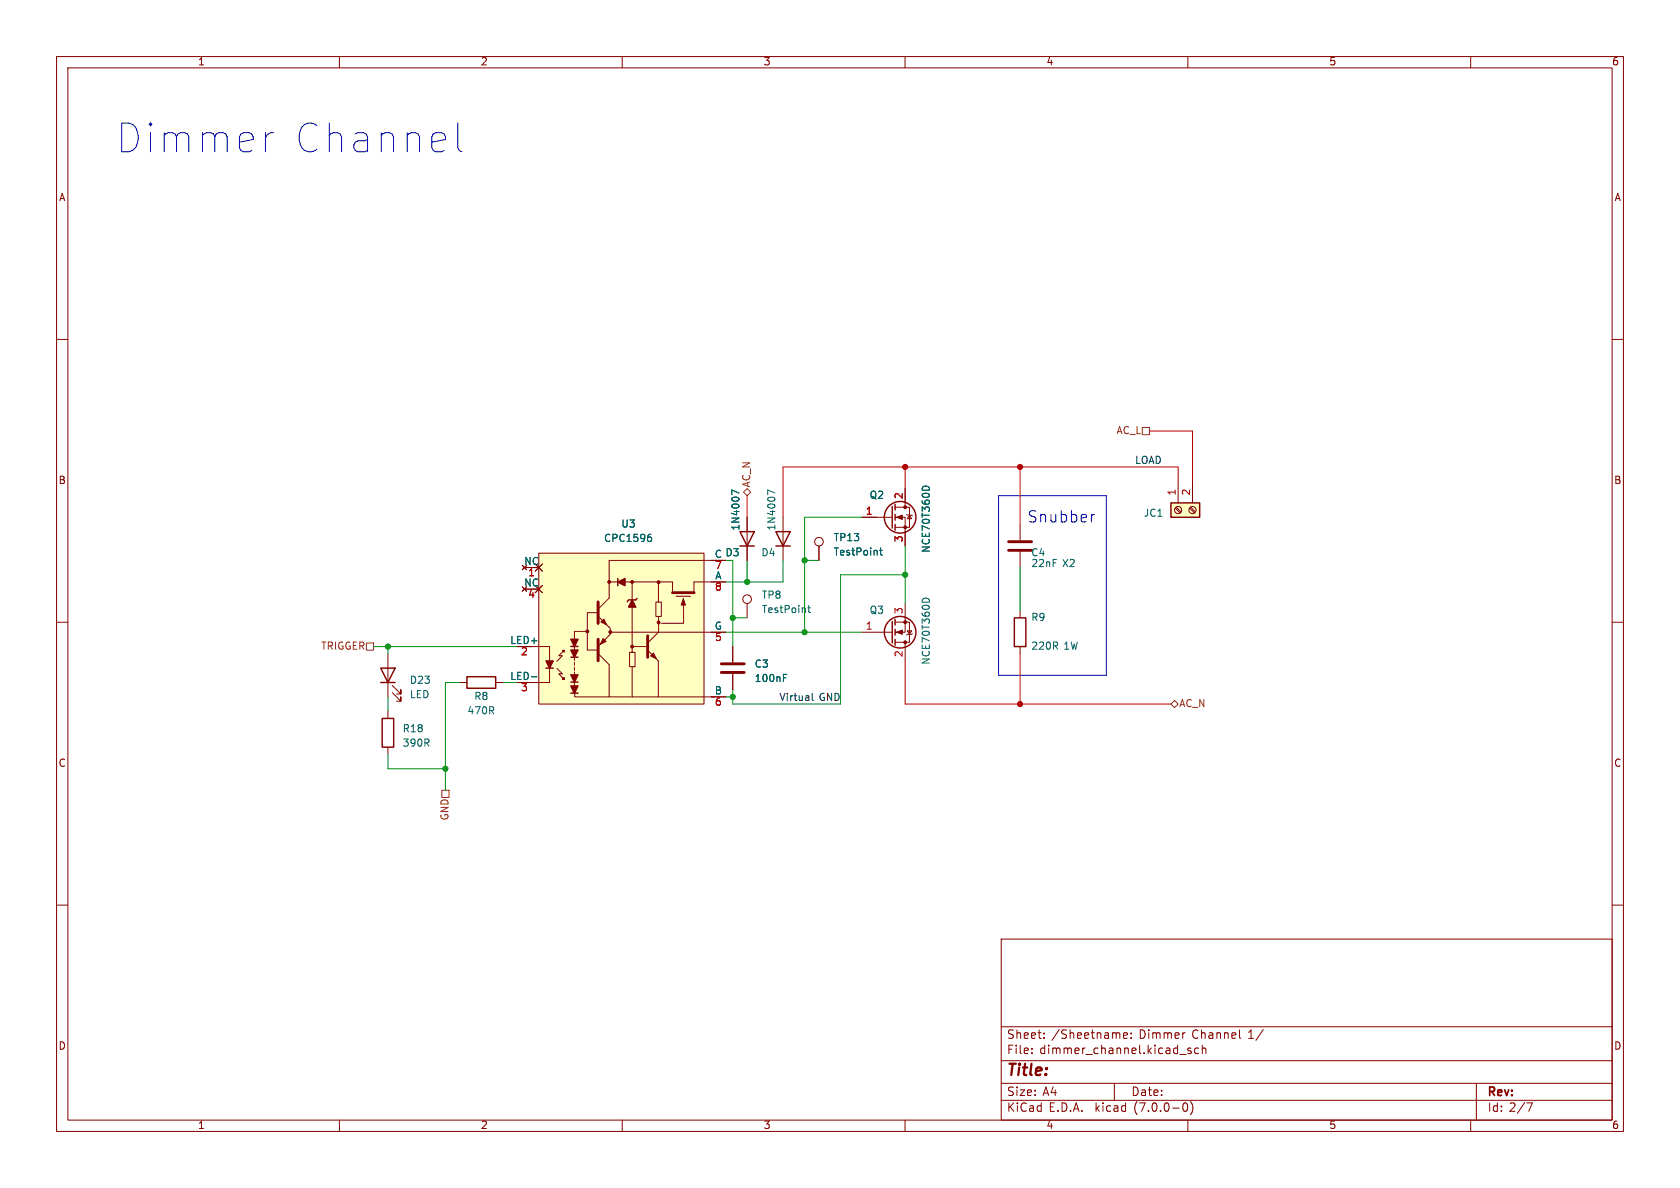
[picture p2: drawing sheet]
<svg xmlns="http://www.w3.org/2000/svg" width="297mm" height="210mm" viewBox="0 0 297 210" stroke-linecap="round" stroke-linejoin="round" font-family="sans-serif">
<g fill="none" stroke="#840000" stroke-width=".18">
<path d="M10 10h277v190h-277zM12 12h273v186h-273zM60 10v2M110 10v2M160 10v2M210 10v2M260 10v2M10 60h2M285 60h2M94.6 99.7l1.3 1.3M95.2 97.8h29.3v26.7h-29.3zM95.9 99.7l-1.3 1.3"/>
<path d="M128.3 99.1h-20.6v3.6M132.1 91.4v7.7M138.4 91.4v7.7M144.8 96.5v2.6M152.4 91.4h5.3M158.2 91.4h1.8v5.1M158.2 89.7h2.6v3.5h-2.6M160 86.4v3.3M160.3 90.9l.1 .2h.8l.1 .1M160.8 91.1l.4 .6h-.8zM180.3 92.7v2.8M180.3 97.5v2.8"/>
<path d="M207.8 89.8l.8 .9M207.9 89.6l.9 .9M208.3 85.1v3.8M210.3 89.8l.9 .9M210.5 89.6l.8 .9M210.8 85.1v3.8M10 110h2M68.6 115.6v7.6M94 114.3h3.2v2.5M94.6 103.5l1.3 1.3M95.9 103.5l-1.3 1.3M97.2 118.1v2.6h-3.2"/>
<path d="M98.5 118.2l.9 .9h-.6l.9 1h-.3l.3-.3v.3M99.7 115v.3l-.3-.3h.3l-.9 .9h.6l-.9 1M101.5 114.3v.6M101.5 116.2v.6M101.5 117.1v.5M101.5 117.9v.6M101.5 118.8v.6M103.8 111.6v3.3h1.8M105.6 108.3h-1.8v3.3h-2.3v1.4M105.7 115.5l2 2v5.7h-6.1v-.8M107.6 110.8l.3 .3v1l-.3 .3M107.9 111.8h20.4"/>
<path d="M109.2 102.9h-1.5v2.8l-2 2M110.5 102.9h1.3v3.3M111.8 107.3v7h2.6M111.8 114.3v1h-.5v2.6h1v-2.6h-.5M111.8 117.9v5.3M111.8 102.9h7.1v1.9M116.4 116.8v6.4h-8.7M116.4 102.7v3.7h-.4v2.6h.9v-2.6h-.5M116.4 109v2.8l-1.9 1.9M119.5 105.4h2.6M120.9 106.9v3.3h-4M128.3 102.9h-5.6v1.9"/>
<path d="M129.5 114.3v2.8M129.5 119.1v2.8M132.1 106.7v2.5M152.4 111.8h5.3M158.2 110h2.6v3.5h-2.6M160 106.7v5.1h-1.8M160 113.5v3.3M160.4 111.5h.8l-.4 .6zM161.3 112l-.1 .1h-.8l-.1 .2M180.3 108v1.2M180.3 114.3v1.3M285 110h2"/>
<path d="M68.6 125.7v1.3M68.6 132.1v1.3M69.3 122.4l1.6 1.6v-.8v.8h-.8M69.3 121.2l1.6 1.5v-.8v.8h-.8M81.3 120.7h1.2M87.6 120.7h1.3M101.5 120.6v.7M101.6 121.3v1.3M116.4 123.2h11.9M10 160h2M285 160h2M177 166h108v32h-108z"/>
<path d="M60 198v2M110 198v2M160 198v2M177 194.5h108M177 191.5h108M177 187.5h108M177 181.5h108M182.4 186.1v.2M182.4 185.3v.2M184.6 183.4v.2M184.6 182.6v.2M197 191.5v3"/>
<path d="M198.6 183.1l.7-.2v-.3h-.5l-.2 .2 .1 .7h.6M200 183.4v.2M200 182.6v.2M208.5 186.4h1.2M209.3 195h.2a.81 .81 0 0 1 .5 .6 .81 .81 0 0 1-.3 .8l-.1 .1a.81 .81 0 0 1-.6-.7 .81 .81 0 0 1 .3-.8zM209.4 182.6h.1M210 198v2M210.5 194.7a1.72 1.72 0 0 1 0 2.3M210.5 185.3h-.3l-.2 .2v.2l.5 .1v.4h-.5M211.9 185.3h-.4l-.3 .2v.5l.1 .2h.6M212.5 185.4l.3-.1h.3l.1 1M212.5 184.8v1.5"/>
<path d="M219.1 183.3l.2 .3M223.3 182l-1.3 1.9M260 198v2M261 191.5v6.5M269.9 195h1l-.6 1.5"/>
<circle cx="144.8" cy="95.8" r=".76"/>
<circle cx="208.3" cy="90.2" r=".63"/>
<circle cx="210.8" cy="90.2" r=".63"/>
<circle cx="132.1" cy="105.9" r=".76"/>
</g>
<g fill="#ffffc2" stroke="#ffffc2" stroke-width=".18">
<path d="M95.2 97.8h29.3v26.7h-29.3z"/>
<path d="M207 88.9h5.1v2.5h-5.1z"/>
</g>
<g fill="#840000" stroke="#840000" stroke-width=".18">
<path d="M107.6 112.4l-1.9 1.9z"/>
<path d="M105.7 108.9l1.9 1.9z"/>
<path d="M114.5 114.9l1.9 1.9z"/>
<path d="M106.6 112.9l.5 .5-1 .5z"/>
<path d="M120.8 105.8l.4 1.2h-.8z"/>
<path d="M106.2 110l.6-.6 .5 1.1z"/>
<path d="M115.5 115.4l.5 1.1-1-.5z"/>
<path d="M158.5 91.4l1-.3v.7z"/>
<path d="M158.5 111.8l1-.4v.7z"/>
<circle cx="103.8" cy="111.6" r=".25"/>
<circle cx="107.7" cy="102.9" r=".25"/>
<circle cx="107.9" cy="111.7" r=".25"/>
<circle cx="111.8" cy="114.3" r=".25"/>
<circle cx="111.8" cy="102.9" r=".25"/>
<circle cx="116.4" cy="110" r=".25"/>
<circle cx="116.4" cy="102.9" r=".25"/>
<circle cx="160" cy="93.2" r=".25"/>
<circle cx="160" cy="89.7" r=".25"/>
<circle cx="160" cy="110" r=".25"/>
<circle cx="160" cy="113.5" r=".25"/>
</g>
<g fill="none" stroke="#840000" stroke-width=".25">
<path d="M130.8 94h2.5l-1.2 2.5zM130.8 96.5h2.5M137.2 94h2.5l-1.3 2.5zM137.2 96.5h2.5M157.7 89.5v3.8M158.2 89.2v1M158.2 90.9v1M158.2 92.7v1M207 88.9h5.1v2.5h-5.1zM67.3 118.1h2.5l-1.2 2.6zM82.5 119.6h5.1v2.1h-5.1zM96.5 118.1h1.3"/>
<path d="M100.9 116.2h1.3M100.9 114.3h1.3M109.2 102.3v1.2M111.1 106.1l-.2 .3M111.1 106h1.3M112.6 105.8l-.2 .2M157.7 109.9v3.8M158.2 109.5v1M158.2 111.3v1M158.2 113v1M179.3 109.2h2.1v5.1h-2.1zM67.3 120.7h2.5"/>
<path d="M67.6 127h2v5.1h-2zM100.9 122.5h1.3M100.9 120.6h1.3"/>
<circle cx="159.1" cy="91.4" r="2.79"/>
<circle cx="159.1" cy="111.8" r="2.79"/>
</g>
<path d="M178.3 97.3h4.1M178.3 95.8h4.1M105.7 113v3.8M105.7 106.4v3.8M114.5 112.4v3.8M118.9 104.8h3.8M127.5 118.9h4.1M127.5 117.3h4.1" fill="none" stroke="#840000" stroke-width=".51"/>
<g fill="#840000" stroke="#840000" stroke-width=".25">
<path d="M96.5 116.8h1.3l-.6 1.3z"/>
<path d="M100.9 121.3h1.3l-.7 1.2z"/>
<path d="M100.9 119.3h1.3l-.7 1.3z"/>
<path d="M100.9 114.9h1.3l-.7 1.3z"/>
<path d="M100.9 113h1.3l-.7 1.3z"/>
<path d="M109.2 102.9l1.3-.6v1.2z"/>
<path d="M111.8 106l.6 1.3h-1.3z"/>
</g>
<path d="M114.7 94.9h.3l.2 .3-.1 .4-.4 .1M114.8 94.4h.3M130.6 87.2l-1.2-.6v.9M137 87.2l-1.3-.6v.9M155.5 97.3h.5M155.7 96.9v1l.3 .2M163 86.3a.68 .68 0 0 1 .7-.4 .68 .68 0 0 1 .6 .4M93.9 119.6h1M138.5 119.2h.6M142.8 107.4h.5M143 107v1.1l.3 .2M163 106.1a.68 .68 0 0 1 .7-.4 .68 .68 0 0 1 .6 .4" fill="none" stroke="#006464" stroke-width=".18"/>
<path d="M201.9 75.6h1.3v1.2h-1.3zM131.4 87l.7-.6 .6 .6-.6 .6zM64.8 113.7h1.2v1.2h-1.2zM78.1 139.7h1.3v1.3h-1.3zM207 124.5l.6-.7 .7 .7-.7 .6z" fill="none" stroke="#725600" stroke-width=".18"/>
<path d="M143.6 122.6v1.1l.2 .1" fill="none" stroke="#0f0f0f" stroke-width=".18"/>
<path d="M48.4 23.4h-.5l-.5 .3M80.9 21.8v4.3l.3 .5 .5 .2M176.5 87.6h19.1v31.8h-19.1zM193.5 90.9l-.5 .2" fill="none" stroke="#0000c2" stroke-width=".18"/>
<g fill="none" stroke="#009600" stroke-width=".18">
<path d="M129.5 99.1v15.2M132.1 99.1v3.8M138.4 99.1v3.8h-10.1M142.2 99.1h2.6M152.4 91.4h-10.2v20.4M160 96.5v10.2M66 114.3h25.4M68.6 114.3v1.3M128.3 111.8h24.1M129.5 109.2h2.6M160 101.6h-11.4v22.9h-19.1v-2.6M180.3 100.3v7.7"/>
<path d="M68.6 123.2v2.5M68.6 133.4v2.5h10.1M81.3 120.7h-2.6v19M88.9 120.7h2.5M128.3 123.2h1.2"/>
</g>
<path d="M203.2 76.2h7.6v8.9M132.1 87.6v3.8M160 82.6v3.8M180.3 82.6v10.1M208.3 85.1v-2.5h-69.9v8.8M160 116.8v7.7h47M180.3 115.6v8.9" fill="none" stroke="#c20000" stroke-width=".18"/>
<g fill="#c20000" stroke="#c20000" stroke-width=".18">
<circle cx="180.3" cy="124.5" r=".46"/>
<circle cx="180.3" cy="82.6" r=".46"/>
<circle cx="160" cy="82.6" r=".46"/>
</g>
<g fill="#009600" stroke="#009600" stroke-width=".18">
<circle cx="160" cy="101.6" r=".46"/>
<circle cx="78.7" cy="135.9" r=".46"/>
<circle cx="129.5" cy="123.2" r=".46"/>
<circle cx="129.5" cy="109.2" r=".46"/>
<circle cx="132.1" cy="102.9" r=".46"/>
<circle cx="68.6" cy="114.3" r=".46"/>
<circle cx="142.2" cy="99.1" r=".46"/>
<circle cx="142.2" cy="111.8" r=".46"/>
</g>
<g font-size="7.1" fill="#0000c2">
<text x="20.3" y="27.9">Dimmer</text>
<text x="51.3" y="27.9">Channel</text>
</g>
<text font-size="2.8" fill="#0000c2" x="181.6" y="92.7">Snubber</text>
<text font-size="2.8" fill="#840000" x="178" y="190.8">Title:</text>
<g font-size="2.1" fill="#840000">
<text x="178" y="183.9">Sheet:</text>
<text x="185.9" y="183.9">/Sheetname:</text>
<text x="201.4" y="183.9">Dimmer</text>
<text x="210.8" y="183.9">Channel</text>
<text x="220.8" y="183.9">1/</text>
<text x="178" y="186.6">File:</text>
<text x="183.8" y="186.6">dimmer_channel.kicad_sch</text>
<text x="178" y="196.8">KiCad</text>
<text x="178" y="194">Size:</text>
<text x="184.3" y="194">A4</text>
<text x="185.4" y="196.8">E.D.A.</text>
<text x="193.7" y="196.8">kicad</text>
<text x="200" y="194">Date:</text>
<text x="200.6" y="196.8">(7.0.0-0)</text>
<text x="263" y="194.2">Rev:</text>
<text x="263" y="196.8">Id: 2/7</text>
</g>
<g font-size="1.8" fill="#840000">
<text x="35" y="11.8">1</text>
<text x="85" y="11.8">2</text>
<text x="135" y="11.8">3</text>
<text x="185" y="11.8">4</text>
<text x="235" y="11.8">5</text>
<text x="285" y="11.8">6</text>
<text x="10.4" y="35.8">A</text>
<text x="285.4" y="35.8">A</text>
<text x="10.3" y="85.8">B</text>
<text x="285.3" y="85.8">B</text>
<text x="10.3" y="135.8">C</text>
<text x="285.3" y="135.8">C</text>
<text x="10.3" y="185.8">D</text>
<text x="285.3" y="185.8">D</text>
<text x="35" y="199.8">1</text>
<text x="85" y="199.8">2</text>
<text x="135" y="199.8">3</text>
<text x="185" y="199.8">4</text>
<text x="235" y="199.8">5</text>
<text x="285" y="199.8">6</text>
</g>
<g font-size="1.8" fill="#725600">
<text x="197.3" y="77">AC_L</text>
<text x="132.9" y="86.2" transform="rotate(-90 132.9 86.2)">AC_N</text>
<text x="56.7" y="115.1">TRIGGER</text>
<text x="208.5" y="125.3">AC_N</text>
<text x="79.6" y="145.2" transform="rotate(-90 79.6 145.2)">GND</text>
</g>
<g font-size="1.8" fill="#0f0f0f">
<text x="200.7" y="82.2">LOAD</text>
<text x="137.7" y="124.1">Virtual</text>
<text x="144.7" y="124.1">GND</text>
</g>
<g font-size="1.8" fill="#006464">
<text x="153.7" y="88.5">Q2</text>
<text x="109.8" y="93.5">U3</text>
<text x="131" y="93.9" transform="rotate(-90 131 93.9)">1N4007</text>
<text x="137.4" y="93.9" transform="rotate(-90 137.4 93.9)">1N4007</text>
<text x="147.3" y="95.9">TP13</text>
<text x="202.2" y="91.6">JC1</text>
<text x="92.6" y="100.1">NC</text>
<text x="106.7" y="96.1">CPC1596</text>
<text x="126.3" y="98.8">C D3</text>
<text x="134.5" y="98.6">D4</text>
<text x="147.3" y="98.5">TestPoint</text>
<text x="164.7" y="97.8" transform="rotate(-90 164.7 97.8)">NCE70T360D</text>
<text x="182.3" y="98.6">C4</text>
<text x="182.3" y="100.5">22nF</text>
<text x="187.8" y="100.5">X2</text>
<text x="92.6" y="103.9">NC</text>
<text x="93.3" y="102.2">1</text>
<text x="126.4" y="102.6">A</text>
<text x="134.6" y="106.1">TP8</text>
<text x="126.3" y="111.5">G</text>
<text x="134.6" y="108.6">TestPoint</text>
<text x="153.7" y="108.8">Q3</text>
<text x="182.3" y="110">R9</text>
<text x="90.1" y="114">LED+</text>
<text x="133.4" y="118.3">C3</text>
<text x="164.7" y="117.6" transform="rotate(-90 164.7 117.6)">NCE70T360D</text>
<text x="182.3" y="115.1">220R</text>
<text x="188" y="115.1">1W</text>
<text x="72.4" y="121.2">D23</text>
<text x="72.4" y="123.7">LED</text>
<text x="83.8" y="124">R8</text>
<text x="90.1" y="120.4">LED-</text>
<text x="126.3" y="122.9">B</text>
<text x="133.4" y="120.8">100nF</text>
<text x="71.1" y="129.7">R18</text>
<text x="82.6" y="126.6">470R</text>
<text x="71.1" y="132.3">390R</text>
</g>
<g font-size="1.8" fill="#a90000">
<text x="159.8" y="88.3" transform="rotate(-90 159.8 88.3)">2</text>
<text x="208" y="87.7" transform="rotate(-90 208 87.7)">1</text>
<text x="210.6" y="87.7" transform="rotate(-90 210.6 87.7)">2</text>
<text x="153" y="91.2">1</text>
<text x="159.8" y="95.9" transform="rotate(-90 159.8 95.9)">3</text>
<text x="126.3" y="101">7</text>
<text x="93.3" y="106">4</text>
<text x="126.3" y="104.8">8</text>
<text x="126.3" y="113.7">5</text>
<text x="153" y="111.5">1</text>
<text x="159.8" y="108.6" transform="rotate(-90 159.8 108.6)">3</text>
<text x="92" y="116.2">2</text>
<text x="159.8" y="116.2" transform="rotate(-90 159.8 116.2)">2</text>
<text x="92" y="122.6">3</text>
<text x="126.3" y="125.1">6</text>
</g>
</svg>
